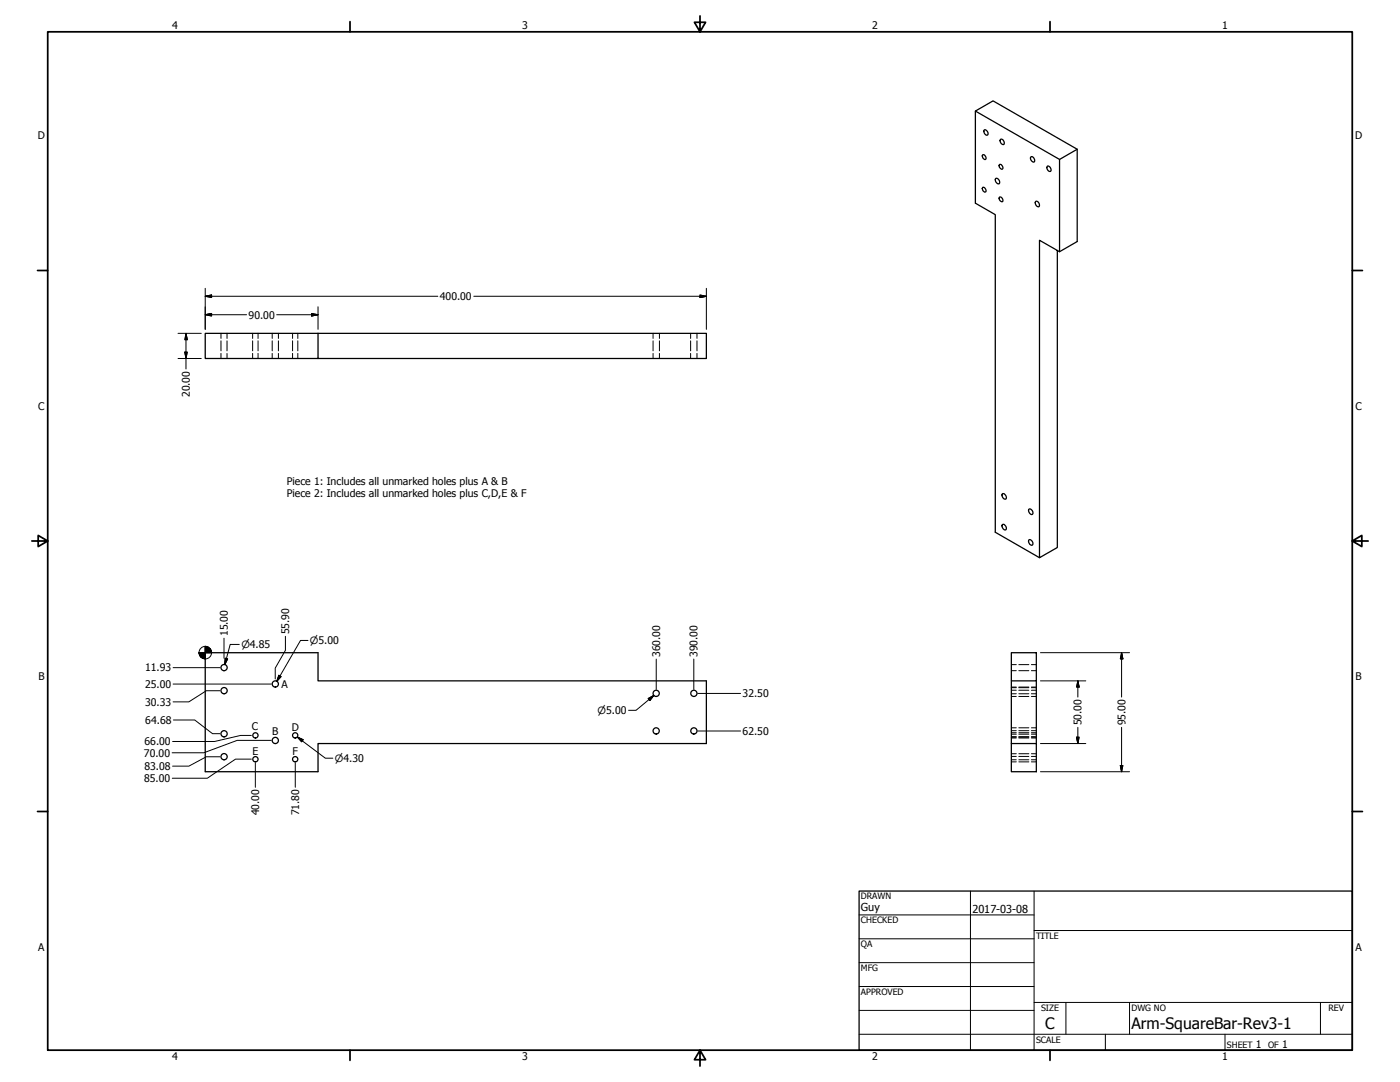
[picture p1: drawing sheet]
<svg xmlns="http://www.w3.org/2000/svg" width="559mm" height="432mm" viewBox="0 0 559 432" stroke-linecap="round" stroke-linejoin="round" font-family="sans-serif">
<!-- layer: Visible (ANSI) -->
<g fill="none" stroke="#000" stroke-width=".51">
<path d="M389.3 44.3l33.6 19.3M392.9 51.8a1.4 1.4 0 0 1 1.2 2.1 1.4 1.4 0 0 1-1.2-2.1zM399.4 55.6a1.4 1.4 0 0 1 1.2 2.1 1.4 1.4 0 0 1-1.2-2.1zM430 59.6l-7.1 4v36.9M392.3 61.7a1.18 1.18 0 0 1 1.1 .7 1.18 1.18 0 0 1-.2 1.3l-.9-.6-.3-.9zM392.3 74.7a1.14 1.14 0 0 1 1.1 .7 1.14 1.14 0 0 1-.2 1.2l-.9-.5-.3-.9zM397.3 71.4a1.18 1.18 0 0 1 1.5 .5 1.18 1.18 0 0 1-.3 1.5l-1-.8zM398.8 65.8a1.07 1.07 0 0 1 1.3 .4 1.07 1.07 0 0 1-.2 1.4l-.9-.7zM398.8 78.8a1.03 1.03 0 0 1 1.3 .4 1.03 1.03 0 0 1-.2 1.3l-.9-.6zM411.5 62.5a1.4 1.4 0 0 1 1.2 2.1 1.4 1.4 0 0 1-1.2-2.1zM418.1 66.3a1.4 1.4 0 0 1 1.2 2.1 1.4 1.4 0 0 1-1.2-2.1zM413.4 80.3a1.43 1.43 0 0 1 1.3 2.2 1.43 1.43 0 0 1-1.3-2.2z"/>
<path d="M422 99.9v118.6l-7.1 4.1v-126.7l8 4.6 7.1-4.1v-36.8l-33.6-19.3-7.1 4v36.8l8 4.6v126.7l17.6 10.2M126.9 133v10.1h155v-10.1h-200v10.1h45M400.2 197a1.49 1.49 0 0 1 1.2 2.2 1.49 1.49 0 0 1-1.2-2.2zM400 209.5a1.18 1.18 0 0 1 1.5 .5 1.18 1.18 0 0 1-.4 1.5l-.9-.8zM410.6 215.6a1.18 1.18 0 0 1 1.5 .5 1.18 1.18 0 0 1-.4 1.5l-.9-.8zM410.6 203.3a1.18 1.18 0 0 1 1.5 .5 1.18 1.18 0 0 1-.4 1.6l-.9-.9zM81.9 260.5h45v11.2h155v25h-155v11.3h-45zM403.7 260.5h9.9v11.2h-9.9zM403.7 271.7v25M413.6 271.7v25M403.7 296.7h9.9v11.3h-9.9z"/>
<circle cx="89.4" cy="275.6" r="1.24"/>
<circle cx="89.4" cy="266.4" r="1.24"/>
<circle cx="109.9" cy="273" r="1.24"/>
<circle cx="261.9" cy="276.7" r="1.24"/>
<circle cx="277" cy="276.7" r="1.24"/>
<circle cx="89.4" cy="292.8" r="1.24"/>
<circle cx="101.9" cy="293.5" r="1.05"/>
<circle cx="109.9" cy="295.5" r="1.24"/>
<circle cx="117.8" cy="293.5" r="1.05"/>
<circle cx="261.9" cy="291.7" r="1.24"/>
<circle cx="277" cy="291.7" r="1.24"/>
<circle cx="89.4" cy="302" r="1.24"/>
<circle cx="101.9" cy="303" r="1.05"/>
<circle cx="117.8" cy="303" r="1.05"/>
</g>
<!-- layer: Hidden (ANSI) -->
<g fill="none" stroke="#000" stroke-width=".4">
<path d="M88.2 133v2.1M88.2 136v4M90.6 133v2.1M90.6 136v4M100.8 133v2.1M100.8 136v4M103 133v2.1M103 136v4M108.6 133v2.1M108.6 136v4M111.1 133v2.1M111.1 136v4"/>
<path d="M116.8 133v2.1M116.8 136v4M118.9 133v2.1M118.9 136v4M260.7 133v2.1M260.7 136v4M263.2 133v2.1M263.2 136v4M275.7 133v2.1M275.7 136v4M278.2 133v2.1M278.2 136v4"/>
<path d="M88.2 141v2.1M90.6 141v2.1M100.8 141v2.1M103 141v2.1M108.6 141v2.1M111.1 141v2.1M116.8 141v2.1M118.9 141v2.1M260.7 141v2.1M263.2 141v2.1M275.7 141v2.1M278.2 141v2.1"/>
<path d="M403.7 274.2h1.9M403.7 267.7h1.9M403.7 265.2h1.9M403.7 276.9h1.9M403.7 274.4h1.9M403.7 277.9h1.9M403.7 275.5h1.9M406.7 274.2h4M406.7 267.7h4M406.7 265.2h4M406.7 276.9h4M406.7 274.4h4"/>
<path d="M406.7 277.9h4M406.7 275.5h4M411.7 274.2h1.9M411.7 267.7h1.9M411.7 265.2h1.9M411.7 276.9h1.9M411.7 274.4h1.9M411.7 277.9h1.9M411.7 275.5h1.9M403.7 294.2h1.9M403.7 294.5h1.9M403.7 292.4h1.9"/>
<path d="M403.7 294h1.9M403.7 291.6h1.9M403.7 293h1.9M403.7 290.4h1.9M406.7 294.2h4M406.7 294.5h4M406.7 292.4h4M406.7 294h4M406.7 291.6h4M406.7 293h4M406.7 290.4h4M411.7 294.2h1.9"/>
<path d="M411.7 294.5h1.9M411.7 292.4h1.9M411.7 294h1.9M411.7 291.6h1.9M411.7 293h1.9M411.7 290.4h1.9M403.7 304h1.9M403.7 301.9h1.9M403.7 303.2h1.9M403.7 300.8h1.9M406.7 304h4M406.7 301.9h4"/>
<path d="M406.7 303.2h4M406.7 300.8h4M411.7 304h1.9M411.7 301.9h1.9M411.7 303.2h1.9M411.7 300.8h1.9"/>
</g>
<!-- layer: Border (ANSI) -->
<g fill="none" stroke="#000" stroke-width=".7">
<path d="M19 12.7h520.8v406.4h-520.8zM139.7 8.6v4.1M279.4 6.3v6.4l-2.2-3.8h4.4l-2.2 3.8M419.1 8.6v4.1M15 107.9h4M539.8 107.9h4M12.7 215.9h6.3l-3.8-2.2v4.4l3.8-2.2M539.8 215.9l3.8 2.2v-4.4l-3.8 2.2h6.3M15 323.8h4M539.8 323.8h4M139.7 419.1v4.1M279.4 419.1l2.2 3.8h-4.4l2.2-3.8v6.3"/>
<path d="M419.1 419.1v4.1"/>
</g>
<!-- layer: Title (ANSI) -->
<g fill="none" stroke="#000" stroke-width=".4">
<path d="M387.3 355.6v63.5M412.7 355.6v63.5M342.9 365.1h69.8M342.9 374.6h69.8M412.7 371.3h127.1M342.9 384.2h69.8M342.9 393.7h69.8M342.9 412.7h196.9M342.9 403.2h69.8M412.7 400h127.1M425.4 400v12.7M441.2 412.7v6.4"/>
<path d="M450.8 400v12.7M488.9 412.7v6.4M527 400v12.7"/>
</g>
<path d="M342.9 355.6h196.9v63.5h-196.9z" fill="none" stroke="#000" stroke-width=".51"/>
<!-- layer: Dimension (ANSI) -->
<g fill="none" stroke="#000" stroke-width=".4">
<path d="M81.9 118.2l2.6-.5v1zM81.9 118.2h92.9M81.9 115.1v16.3M189.1 118.2h92.8M279.4 117.7l2.5 .5-2.5 .5zM281.9 115.1v16.3M71.1 133h9.2M74.2 133l.5 2.6h-.9zM74.2 133v14.3M81.9 125.6l2.6-.5v1zM81.9 125.6h16.5M110.4 125.6h16.5"/>
<path d="M124.4 125.1l2.5 .5-2.5 .5zM126.9 122.4v9M71.1 143.1h9.2M73.8 140.5h.9l-.5 2.6zM89.4 254.7v8M95.5 257.2h-3.6l-2.2 8M113.9 253.9v5.6l-4 7.1v4.4M122.9 255.6h-2.9l-9.5 16.3M69.1 266.4h18.7M69.1 273h39.2M87.8 275.7h-5.4l-7 4.4h-6.3M89.9 262.7l1 .3-1.2 2.2z"/>
<path d="M111.3 269.5l.9 .5-1.7 1.9zM258.7 278.8l2.3-1.3-1.6 2zM261 277.5l-7.1 6h-3M261.9 263v12.1M276.9 263v12.1M278.5 276.7h17.1M415.3 271.7h18.1M415.3 260.5h35.5M430.2 271.7l.5 2.5h-1zM430.2 271.7v6.5M447.7 260.5l.5 2.5h-1zM447.7 260.5v17.7"/>
<path d="M69.2 287.3h8.5l7.1 5.5h3M100.3 293.5h-4.3l-10.3 2.4h-16.8M108.3 295.5h-13.6l-13.4 4.9h-12.6M118.7 294.1l2.3 1.1-.6 .8zM118.7 294.1l11.2 8.5h2.9M278.5 291.7h17.1M415.3 296.7h18.1M429.7 294.2h1l-.5 2.5zM430.2 290.3v6.4M447.7 290.3v17.7M87.8 302h-5.4l-7 3.8h-6.5M100.3 303h-6.3l-11.3 7.6h-13.9"/>
<path d="M101.9 304.5v9.7M117.9 304.5v9.7M415.3 308h35.5M447.2 305.5h1l-.5 2.5z"/>
<circle cx="81.9" cy="260.4" r="2.51"/>
</g>
<g fill="#000" stroke="#000" stroke-width=".4">
<path d="M81.9 118.2l2.6-.5zM81.9 118.2l2.6-.5v1zM279.4 118.7l2.5-.5zM279.4 117.7l2.5 .5-2.5 .5zM74.2 133l.5 2.6zM74.2 133l.5 2.6h-.9zM81.9 125.6l2.6-.5zM81.9 125.6l2.6-.5v1zM124.4 126.1l2.5-.5zM124.4 125.1l2.5 .5-2.5 .5zM73.8 140.5l.4 2.6zM73.8 140.5h.9l-.5 2.6z"/>
<path d="M79.4 260.5l.7 1.8zM79.4 260.5l1.6 2.3-.9-.5zM79.4 260.5l2.5 2.5-.9-.2zM81.9 260.5h2.6zM81.9 257.9l2.6 2.6h-2.6zM81.9 257.9v5.1zM79.4 260.5h2.5v2.5zM79.4 260.5h2.5zM83.7 258.7l.6 .8 .2 1zM82.9 258.1l.8 .6 .8 1.8zM81.9 257.9l1 .2 1.6 2.4zM89.9 262.7l-.2 2.5z"/>
<path d="M89.9 262.7l1 .3-1.2 2.2zM111.3 269.5l-.8 2.4zM111.3 269.5l.9 .5-1.7 1.9zM261 277.5l-1.6 2zM258.7 278.8l2.3-1.3-1.6 2zM430.2 271.7l.5 2.5zM430.2 271.7l.5 2.5h-1zM447.7 260.5l.5 2.5zM447.7 260.5l.5 2.5h-1zM118.7 294.1l2.3 1.1zM118.7 294.1l2.3 1.1-.6 .8zM429.7 294.2l.5 2.5z"/>
<path d="M429.7 294.2h1l-.5 2.5zM447.2 305.5l.5 2.5zM447.2 305.5h1l-.5 2.5z"/>
</g>
<g font-size="6.3">
<text x="417.2" y="410.6">C</text>
<text x="451.6" y="410.7">Arm-SquareBar-Rev3-1</text>
</g>
<g font-size="4.4">
<text x="343.7" y="363.5">Guy</text>
<text x="388.1" y="364.3">2017-03-08</text>
</g>
<g font-size="4.2">
<text x="68.7" y="11.7">4</text>
<text x="208.4" y="11.7">3</text>
<text x="348.1" y="11.7">2</text>
<text x="487.8" y="11.7">1</text>
<text x="15.1" y="55.5">D</text>
<text x="540.9" y="55.5">D</text>
<text x="175.6" y="119.8">400.00</text>
<text x="99.2" y="127.1">90.00</text>
<text x="75.8" y="158.5" transform="rotate(-90 75.8 158.5)">20.00</text>
<text x="15.2" y="163.4">C</text>
<text x="541" y="163.4">C</text>
<text x="114.4" y="193.4">Piece 1: Includes all unmarked holes plus A &amp; B</text>
<text x="114.4" y="198.4">Piece 2: Includes all unmarked holes plus C,D,E &amp; F</text>
<text x="90.9" y="253.9" transform="rotate(-90 90.9 253.9)">15.00</text>
<text x="115.4" y="253.2" transform="rotate(-90 115.4 253.2)">55.90</text>
<text x="263.5" y="262.3" transform="rotate(-90 263.5 262.3)">360.00</text>
<text x="278.4" y="262.3" transform="rotate(-90 278.4 262.3)">390.00</text>
<text x="57.9" y="268">11.93</text>
<text x="15.3" y="271.4">B</text>
<text x="57.9" y="274.5">25.00</text>
<text x="112.4" y="274.5">A</text>
<text x="541.1" y="271.4">B</text>
<text x="57.9" y="281.6">30.33</text>
<text x="296.4" y="278.3">32.50</text>
<text x="58" y="288.9">64.68</text>
<text x="100.6" y="291.4">C</text>
<text x="108.6" y="293.5">B</text>
<text x="116.5" y="291.6">D</text>
<text x="296.4" y="293.2">62.50</text>
<text x="431.7" y="289.4" transform="rotate(-90 431.7 289.4)">50.00</text>
<text x="449.2" y="289.4" transform="rotate(-90 449.2 289.4)">95.00</text>
<text x="57.7" y="297.4">66.00</text>
<text x="57.5" y="301.9">70.00</text>
<text x="100.8" y="301.2">E</text>
<text x="116.8" y="301.2">F</text>
<text x="57.7" y="307.3">83.08</text>
<text x="57.5" y="312.1">85.00</text>
<text x="103.4" y="325.4" transform="rotate(-90 103.4 325.4)">40.00</text>
<text x="119.4" y="325.4" transform="rotate(-90 119.4 325.4)">71.80</text>
<text x="15.2" y="379.3">A</text>
<text x="541" y="379.3">A</text>
<text x="501.3" y="418.3">1</text>
<text x="511.8" y="418.3">1</text>
<text x="68.7" y="423.2">4</text>
<text x="208.4" y="423.2">3</text>
<text x="348.1" y="423.2">2</text>
<text x="487.8" y="423.2">1</text>
</g>
<g font-size="4">
<text x="123.7" y="257">⌀5.00</text>
<text x="96.3" y="258.6">⌀4.85</text>
<text x="238.5" y="284.9">⌀5.00</text>
<text x="133.7" y="304">⌀4.30</text>
</g>
<g font-size="3.5">
<text x="343.7" y="358.9">DRAWN</text>
<text x="343.7" y="368.5">CHECKED</text>
<text x="413.5" y="374.6">TITLE</text>
<text x="343.7" y="378">QA</text>
<text x="343.7" y="387.5">MFG</text>
<text x="343.7" y="397.1">APPROVED</text>
<text x="415.5" y="403.4">SIZE</text>
<text x="451.6" y="403.4">DWG NO</text>
<text x="530.3" y="403.4">REV</text>
<text x="413.5" y="416.1">SCALE</text>
<text x="489.7" y="418.3">SHEET</text>
<text x="506.2" y="418.3">OF</text>
</g>
</svg>
